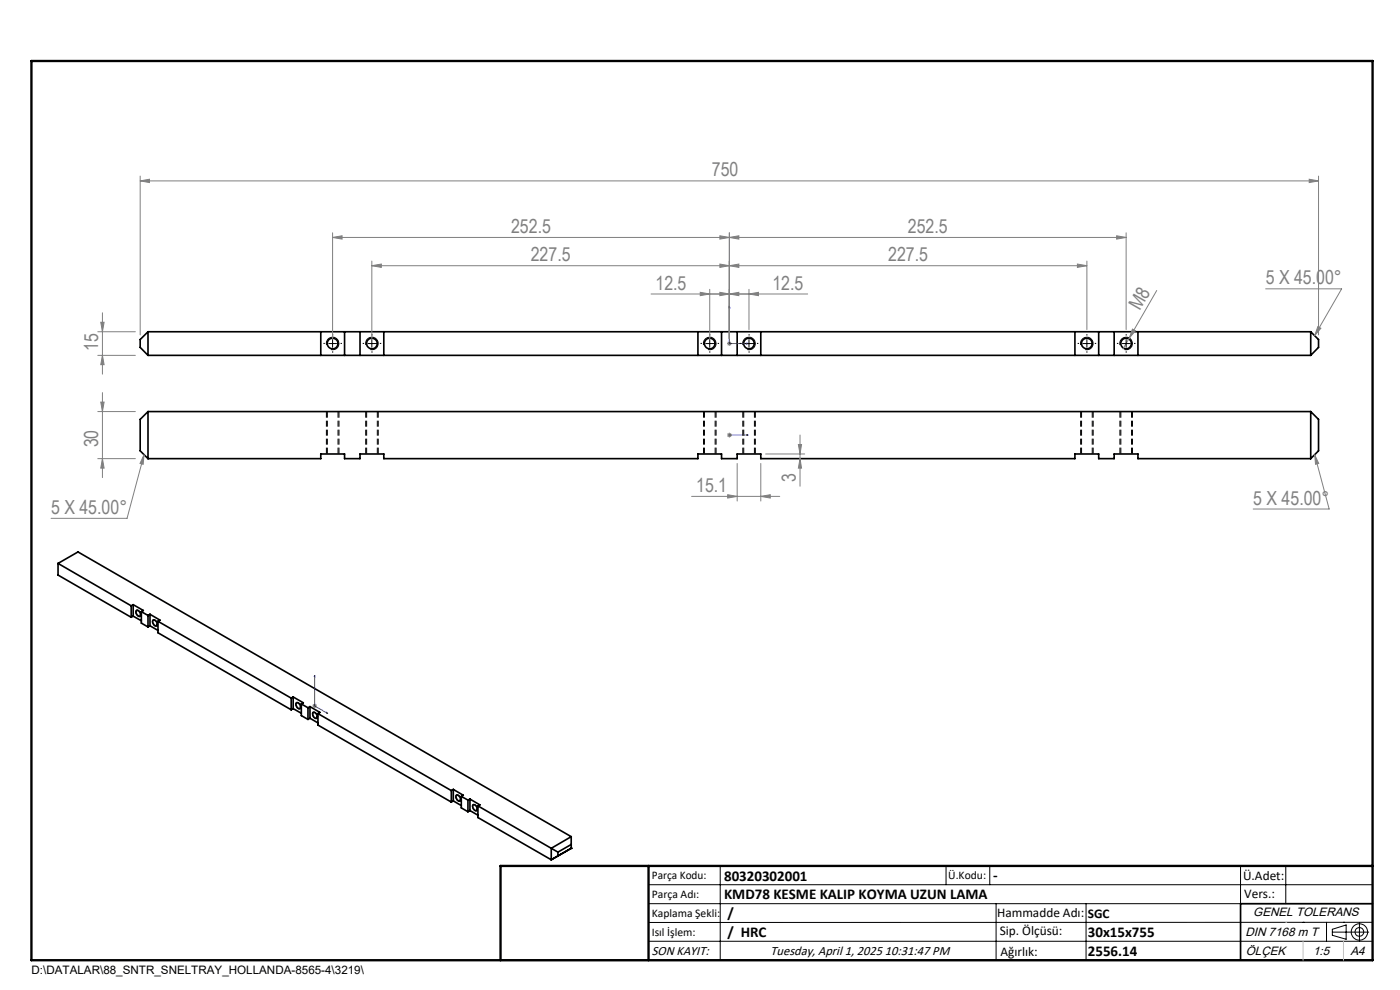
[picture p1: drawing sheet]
<svg xmlns="http://www.w3.org/2000/svg" width="297mm" height="210mm" viewBox="0 0 297 210" stroke-linecap="round" stroke-linejoin="round" font-family="sans-serif">
<g fill="none" stroke="#000" stroke-width=".35">
<path d="M31.4 70.4l-1.7 1.6v1.7l1.7 1.7M31.4 70.4v5M31.4 70.4h246.7M31.4 75.4h246.7M68.1 70.4v5M73.1 70.4v5M76.4 70.4v5M81.4 70.4v5M148.1 70.4v5M153.1 70.4v5M156.4 70.4v5M161.4 70.4v5"/>
<path d="M228 70.4v5M233.1 70.4v5M236.4 70.4v5M241.4 70.4v5M278.1 70.4v5M278.1 70.4l1.6 1.6v1.7l-1.6 1.7M31.4 87.3l-1.7 1.7v6.6l1.7 1.7M31.4 87.3v10M31.4 97.3h36.7v-1h5v1h3.3v-1h5v1h66.7v-1h5v1h3.3v-1h5v1h66.6v-1h5.1v1h3.3v-1h5v1h36.7M31.4 87.3h246.7M278.1 87.3v10M278.1 87.3l1.6 1.7v6.6l-1.6 1.7"/>
<path d="M12.3 119.5l15.5 9M12.3 119.5l4.2-2.4 104.7 60.4M12.3 119.5v2.5l15.5 8.9M27.8 128.5v2.4M28.3 128.3l2.1 1.2-.4 .2M28.3 128.3l-.5 .2M28.3 128.3v2.4M28.3 130.7l1.7 1M28.3 130.7l-.5 .2M29 129.5a.77 .77 0 0 1 .7 .4 .77 .77 0 0 1-.1 .8 .84 .84 0 0 1-.6-1.2zM30 129.7l1.4 .9M30 129.7v2.5l1.4 .8"/>
<path d="M31.4 130.6v2.4M31.8 130.3l2.1 1.2-.4 .3M31.8 130.3l-.4 .3M31.8 130.3v2.4M31.8 132.7l1.7 1M31.8 132.7l-.4 .3M32.5 131.6a.71 .71 0 0 1 .7 .2 .71 .71 0 0 1 .1 .8v.1a.77 .77 0 0 1-.8-1.1zM33.5 131.8l28.3 16.3M33.5 131.8v2.4l28.3 16.4M61.8 148.1v2.5M62.2 147.8l2.1 1.3-.4 .2M62.2 147.8l-.4 .3"/>
<path d="M62.2 147.8v2.5M62.2 150.3l1.7 1M62.2 150.3l-.4 .3M62.9 149.2a.69 .69 0 0 1 .7 .3 .69 .69 0 0 1-.1 .8 .89 .89 0 0 1-.6-1.1zM63.9 149.3l1.4 .8M63.9 149.3v2.5l1.4 .8M65.3 150.1v2.5M65.8 149.9l2.1 1.2-.4 .3M65.8 152.4l-.5 .2M65.8 149.9l-.5 .2M65.8 149.9v2.5M65.8 152.4l1.7 .9"/>
<path d="M66.4 151.2a.68 .68 0 0 1 .8 .3 .68 .68 0 0 1-.1 .9 .89 .89 0 0 1-.7-1.2zM67.5 151.4l28.2 16.3M67.5 151.4v2.4l28.2 16.3M95.7 167.7v2.4M96.2 167.5l2.1 1.2-.4 .2M96.2 169.9l-.5 .2M96.2 167.5l-.5 .2M96.2 167.5v2.4M96.2 169.9l1.7 1M96.8 168.8a.69 .69 0 0 1 .8 .3 .69 .69 0 0 1-.1 .8 .89 .89 0 0 1-.7-1.1zM97.9 168.9l1.4 .8M97.9 168.9v2.5l1.4 .8"/>
<path d="M99.3 169.7v2.5M99.7 169.5l2.1 1.2-.4 .2M99.7 169.5l-.4 .2M99.7 169.5v2.4M99.7 171.9l1.7 1M99.7 171.9l-.4 .3M100.3 170.8a.69 .69 0 0 1 .8 .3 .69 .69 0 0 1-.1 .8 .88 .88 0 0 1-.7-1.1zM101.4 170.9l15.5 9M101.4 170.9v2.5l15.5 9M116.9 179.9v2.5M116.9 179.9l1.5 .9M121.2 179.9h.1"/>
<path d="M121.2 179.9l-4.3 2.5M121.2 179.1l-2.8 1.7M121.2 177.5l-4.3 2.4M121.2 177.5v2.4M118.4 180.8v.8M291.2 191.7h-28v12M106.2 203.7h185"/>
<circle cx="70.6" cy="72.9" r="1.13"/>
<circle cx="78.9" cy="72.8" r="1.14"/>
<circle cx="150.6" cy="72.9" r="1.13"/>
<circle cx="158.9" cy="72.9" r="1.13"/>
<circle cx="230.6" cy="72.9" r="1.13"/>
<circle cx="238.9" cy="72.9" r="1.13"/>
</g>
<g fill="none" stroke="#000" stroke-width=".21" stroke-dasharray="1.3 .6" stroke-dashoffset="-.1" stroke-linecap="butt">
<path d="M69.2 96.3v-9M69.4 87.3v9M71.7 96.3v-9M71.9 96.3v-9M77.6 96.3v-9M77.8 87.3v9M80 96.3v-9M80.2 96.3v-9M149.2 96.3v-9M149.4 87.3v9M151.7 96.3v-9M151.9 96.3v-9"/>
<path d="M157.6 96.3v-9M157.8 87.3v9M160 96.3v-9M160.2 96.3v-9M229.2 96.3v-9M229.4 87.3v9M231.7 96.3v-9M231.9 96.3v-9M237.6 96.3v-9M237.8 87.3v9M240 96.3v-9M240.2 96.3v-9"/>
</g>
<g fill="none" stroke="#000" stroke-width=".21">
<path d="M69.3 73.2a1.33 1.33 0 0 1 1.2-1.7 1.33 1.33 0 0 1 1.4 1.5 1.33 1.33 0 0 1-1.7 1.1M69.7 72.9h1.7M70.6 72v1.7M77.6 73.2a1.33 1.33 0 0 1 1.2-1.7 1.33 1.33 0 0 1 1.4 1.5 1.33 1.33 0 0 1-1.6 1.1M78.1 72.9h1.6M78.9 72v1.7M149.3 73.2a1.34 1.34 0 0 1 1.1-1.7 1.34 1.34 0 0 1 1.5 1.5 1.34 1.34 0 0 1-1.7 1.1M149.7 72.9h1.7M150.6 72v1.7M157.6 73.2a1.33 1.33 0 0 1 1.2-1.7 1.33 1.33 0 0 1 1.4 1.5 1.33 1.33 0 0 1-1.7 1.1M158 72.9h1.7M158.9 72v1.7"/>
<path d="M229.3 73.2a1.33 1.33 0 0 1 1.1-1.7 1.33 1.33 0 0 1 1.5 1.5 1.33 1.33 0 0 1-1.7 1.1M229.7 72.9h1.7M230.6 72v1.7M237.6 73.2a1.34 1.34 0 0 1 1.2-1.7 1.34 1.34 0 0 1 1.4 1.5 1.34 1.34 0 0 1-1.7 1.1M238.1 72.9h1.6M238.9 72v1.7M28.9 129.4a.86 .86 0 0 1 .8 .5 .86 .86 0 0 1 0 .9 .98 .98 0 0 1-.8-1.4zM32.4 131.5a.83 .83 0 0 1 .9 .4 .83 .83 0 0 1-.2 1 1.04 1.04 0 0 1-.7-1.4zM62.8 149.1a.87 .87 0 0 1 .9 .3 .87 .87 0 0 1 .1 .9 .84 .84 0 0 1-.9-.3 .84 .84 0 0 1-.1-.9zM66.4 151a.94 .94 0 0 1 .8 1.5 .96 .96 0 0 1-.8-1.5zM96.8 168.6a.83 .83 0 0 1 .8 .5 .83 .83 0 0 1-.1 .9 1.04 1.04 0 0 1-.7-1.4zM100.3 170.7a.84 .84 0 0 1 .9 .4 .84 .84 0 0 1-.1 .9 1 1 0 0 1-.8-1.3z"/>
<path d="M137.6 187.7h153.6M137.6 191.7h153.6M137.6 199.7h153.6M152.8 183.7v20M200.7 183.7v4M210 183.7v4M211.3 191.7v12M230.4 191.7v12M263.2 183.7v20M272.8 183.7v8M276.4 195.6h.1M281.4 195.6v4.1"/>
<path d="M282.6 197.7h7.8M282.6 197.1l3-.9v3l-3-.8zM285 195.6h.1M288.4 195.8v3.8M291.2 195.6l-153.6 .1"/>
<circle cx="288.4" cy="197.7" r="1.74"/>
<circle cx="288.4" cy="197.7" r=".93"/>
</g>
<path d="M154.7 64.9l.1 .4h-.2zM154.7 64.9v8h4M158.3 72.8l.4 .1-.4 .1zM154.6 92.3h.2zM154.7 92.3h.1M154.7 92.3h4M158.7 92.3h-.4h.4M66.7 143.2l.1 .4-.1-.1zM66.7 143.2v6.5l2.9 1.7M69.3 151.1l.3 .3-.3-.1z" fill="none" stroke="#00f" stroke-width=".21"/>
<g fill="none" stroke="#808080" stroke-width=".21">
<path d="M29.7 38.4l2-.4v.7zM29.7 37.4v33.6M29.7 38.4h250M277.7 38l2 .4-2 .3zM279.7 37.4v33.6M70.6 50.4l2-.4v.7zM70.6 49.4v22.5M70.6 50.4h168.3M78.9 56.4l2-.4v.7zM78.9 55.4v16.5M78.9 56.4h151.7M152.7 56l2 .4-2 .3z"/>
<path d="M152.7 50l2 .4-2 .3zM154.7 56.4l2-.4v.7zM154.7 50.4l2-.4v.7zM154.7 49.4v22.5M228.6 56l2 .4-2 .3zM230.6 55.4v14.5M236.9 50l2 .4-2 .3zM238.9 49.4v20.5M20.7 70.4h8M20.7 75.4h8M21.4 68.4h.7l-.4 2zM21.7 75.4l.4 2h-.7z"/>
<path d="M21.7 66.3v13.1M138.1 62.4h33.2M148.6 62l2 .4-2 .3zM150.6 61.4v10.5M152.7 62l2 .4-2 .3zM154.2 72.9h1M154.4 72.5l.7 .7M154.7 62.4l2-.4v.7zM154.7 72.4v1M155.1 72.5l-.7 .7M158.9 62.4l2-.4v.7zM158.9 61.4v8.5"/>
<path d="M239.6 71.7l-1.4 2.3M240.2 69.8l.7 .4-1.3 1.5zM245.4 61.6l-5.8 10.1M268.5 61.3h16.1l-5.7 9.9M279.6 69.3l.6 .3-1.3 1.6zM20.7 97.3h8M20.7 87.3h8M21.4 85.3h.7l-.4 2zM21.7 97.3l.4 2h-.7zM21.7 83.3v18M30.6 96.5l-.2 2-.7-.2zM30.6 96.5l-3.6 13.5h-16.2"/>
<path d="M154.2 92.3h1M154.4 91.9l.7 .8M154.7 91.8v1M155.1 91.9l-.7 .8M156.4 98.3v8M161.4 98.3v8M162.4 96.3h8.3M169.4 94.3h.6l-.3 2zM169.7 97.3l.3 2h-.6zM169.7 92.3v10.8M278.9 96.5l.9 1.8-.7 .2zM278.9 96.5l3.1 11.5h-16.1"/>
<path d="M146.7 105.3h18.7M154.4 104.9l2 .4-2 .3zM161.4 105.3l2-.4v.7zM66.3 149.7h.9M66.4 149.4l.7 .7M66.7 149.2v1M67.1 149.4l-.7 .7"/>
</g>
<g fill="none" stroke="#000" stroke-width=".21" stroke-dasharray="15.2 1.3 1.3 1.3" stroke-linecap="butt">
<path d="M68.9 72.8h-.3M70.6 71.2v-.3M70.6 74.5v.3M72.2 72.8h.3M77.2 72.8h-.3M78.9 71.2v-.3M78.9 74.5v.3M80.6 72.8h.3M148.9 72.8h-.3M150.6 71.2v-.3M150.6 74.5v.3M152.2 72.8h.3"/>
<path d="M157.2 72.8h-.3M158.9 71.2v-.3M158.9 74.5v.3M160.6 72.8h.3M228.9 72.8h-.3M230.6 71.2v-.3M230.6 74.5v.3M232.2 72.8h.3M237.2 72.8h-.3M238.9 71.2v-.3M238.9 74.5v.3M240.6 72.8h.3"/>
</g>
<path d="M6.7 12.9h284.5v190.8h-284.5zM137.6 183.7v20M291.2 183.7h-185v20" fill="none" stroke="#000" stroke-width=".5"/>
<path d="M272.8 195.6h.1M276.4 199.7v4M285 199.7v4" fill="none" stroke="#c0c0c0" stroke-width=".21"/>
<g fill="#00f">
<path d="M158.3 72.8l.4 .1-.4 .1zM154.7 64.9l.1 .4h-.2z"/>
<path d="M158.3 92.3h.4zM154.6 92.3h.2z"/>
<path d="M69.3 151.1l.3 .3-.3-.1zM66.7 143.2l.1 .4-.1-.1z"/>
</g>
<g fill="#808080">
<path d="M240.2 69.8l.7 .4-1.3 1.5z"/>
<path d="M152.7 56l2 .4-2 .3zM78.9 56.4l2-.4v.7zM152.7 50l2 .4-2 .3zM70.6 50.4l2-.4v.7zM277.7 38l2 .4-2 .3zM29.7 38.4l2-.4v.7zM161.4 105.3l2-.4v.7zM154.4 104.9l2 .4-2 .3z"/>
<path d="M152.7 62l2 .4-2 .3zM158.9 62.4l2-.4v.7zM154.7 56.4l2-.4v.7zM228.6 56l2 .4-2 .3zM154.7 50.4l2-.4v.7zM236.9 50l2 .4-2 .3zM279.6 69.3l.6 .3-1.3 1.6zM30.6 96.5l-.2 2-.7-.2zM278.9 96.5l.9 1.8-.7 .2z"/>
<path d="M154.7 62.4l2-.4v.7zM148.6 62l2 .4-2 .3z"/>
<path d="M21.7 97.3l.4 2h-.7zM21.4 85.3h.7l-.4 2z"/>
<path d="M21.4 68.4h.7l-.4 2zM21.7 75.4l.4 2h-.7zM169.4 94.3h.6l-.3 2zM169.7 97.3l.3 2h-.6z"/>
</g>
<g font-size="4.1" fill="#808080">
<text x="151" y="37.4">750</text>
<text x="108.4" y="49.4">252.5</text>
<text x="192.6" y="49.4">252.5</text>
<text x="112.6" y="55.4">227.5</text>
<text x="188.4" y="55.4">227.5</text>
<text x="139.1" y="61.4">12.5</text>
<text x="163.9" y="61.4">12.5</text>
<text x="268.5" y="60.3">5 X 45.00°</text>
<text x="241.8" y="66.1" transform="rotate(-60 241.8 66.1)">M8</text>
<text x="20.8" y="74.5" transform="rotate(-90 20.8 74.5)">15</text>
<text x="20.8" y="94.9" transform="rotate(-90 20.8 94.9)">30</text>
<text x="147.7" y="104.4">15.1</text>
<text x="168.8" y="102.2" transform="rotate(-90 168.8 102.2)">3</text>
<text x="265.9" y="107">5 X 45.00°</text>
<text x="10.8" y="109">5 X 45.00°</text>
</g>
<g font-size="3.2">
<text x="153.6" y="190.8">KMD78 KESME KALIP KOYMA UZUN LAMA</text>
<text x="153.6" y="186.8">80320302001</text>
<text x="210.7" y="186.6">-</text>
<text x="154.3" y="194.8">/</text>
<text x="154.3" y="198.8">/ HRC</text>
<text x="230.8" y="198.7">30x15x755</text>
<text x="230.8" y="202.8">2556.14</text>
</g>
<g font-size="2.8">
<text x="263.7" y="186.7">Ü.Adet:</text>
<text x="263.9" y="190.5">Vers.:</text>
<text x="211.5" y="194.5">Hammadde Adı:</text>
<text x="230.8" y="194.7">SGC</text>
<text x="138.3" y="202.6">SON KAYIT:</text>
<text x="163.5" y="202.6">Tuesday, April 1, 2025 10:31:47 PM</text>
<text x="212.1" y="198.4">Sip. Ölçüsü:</text>
<text x="212.2" y="202.7">Ağırlık:</text>
</g>
<g font-size="2.6">
<text x="265.9" y="194.4">GENEL TOLERANS</text>
<text x="264.2" y="198.5">DIN 7168 m T</text>
<text x="264.3" y="202.6">ÖLÇEK</text>
<text x="278.5" y="202.6">1:5</text>
<text x="286.5" y="202.6">A4</text>
</g>
<g font-size="2.5">
<text x="138.3" y="186.4">Parça Kodu:</text>
<text x="138.3" y="190.5">Parça Adı:</text>
<text x="201.2" y="186.5">Ü.Kodu:</text>
<text x="138.3" y="194.5">Kaplama Şekli:</text>
<text x="138.3" y="198.6">Isıl İşlem:</text>
<text x="6.7" y="206.7">D:\DATALAR\88_SNTR_SNELTRAY_HOLLANDA-8565-4\3219\</text>
</g>
</svg>
